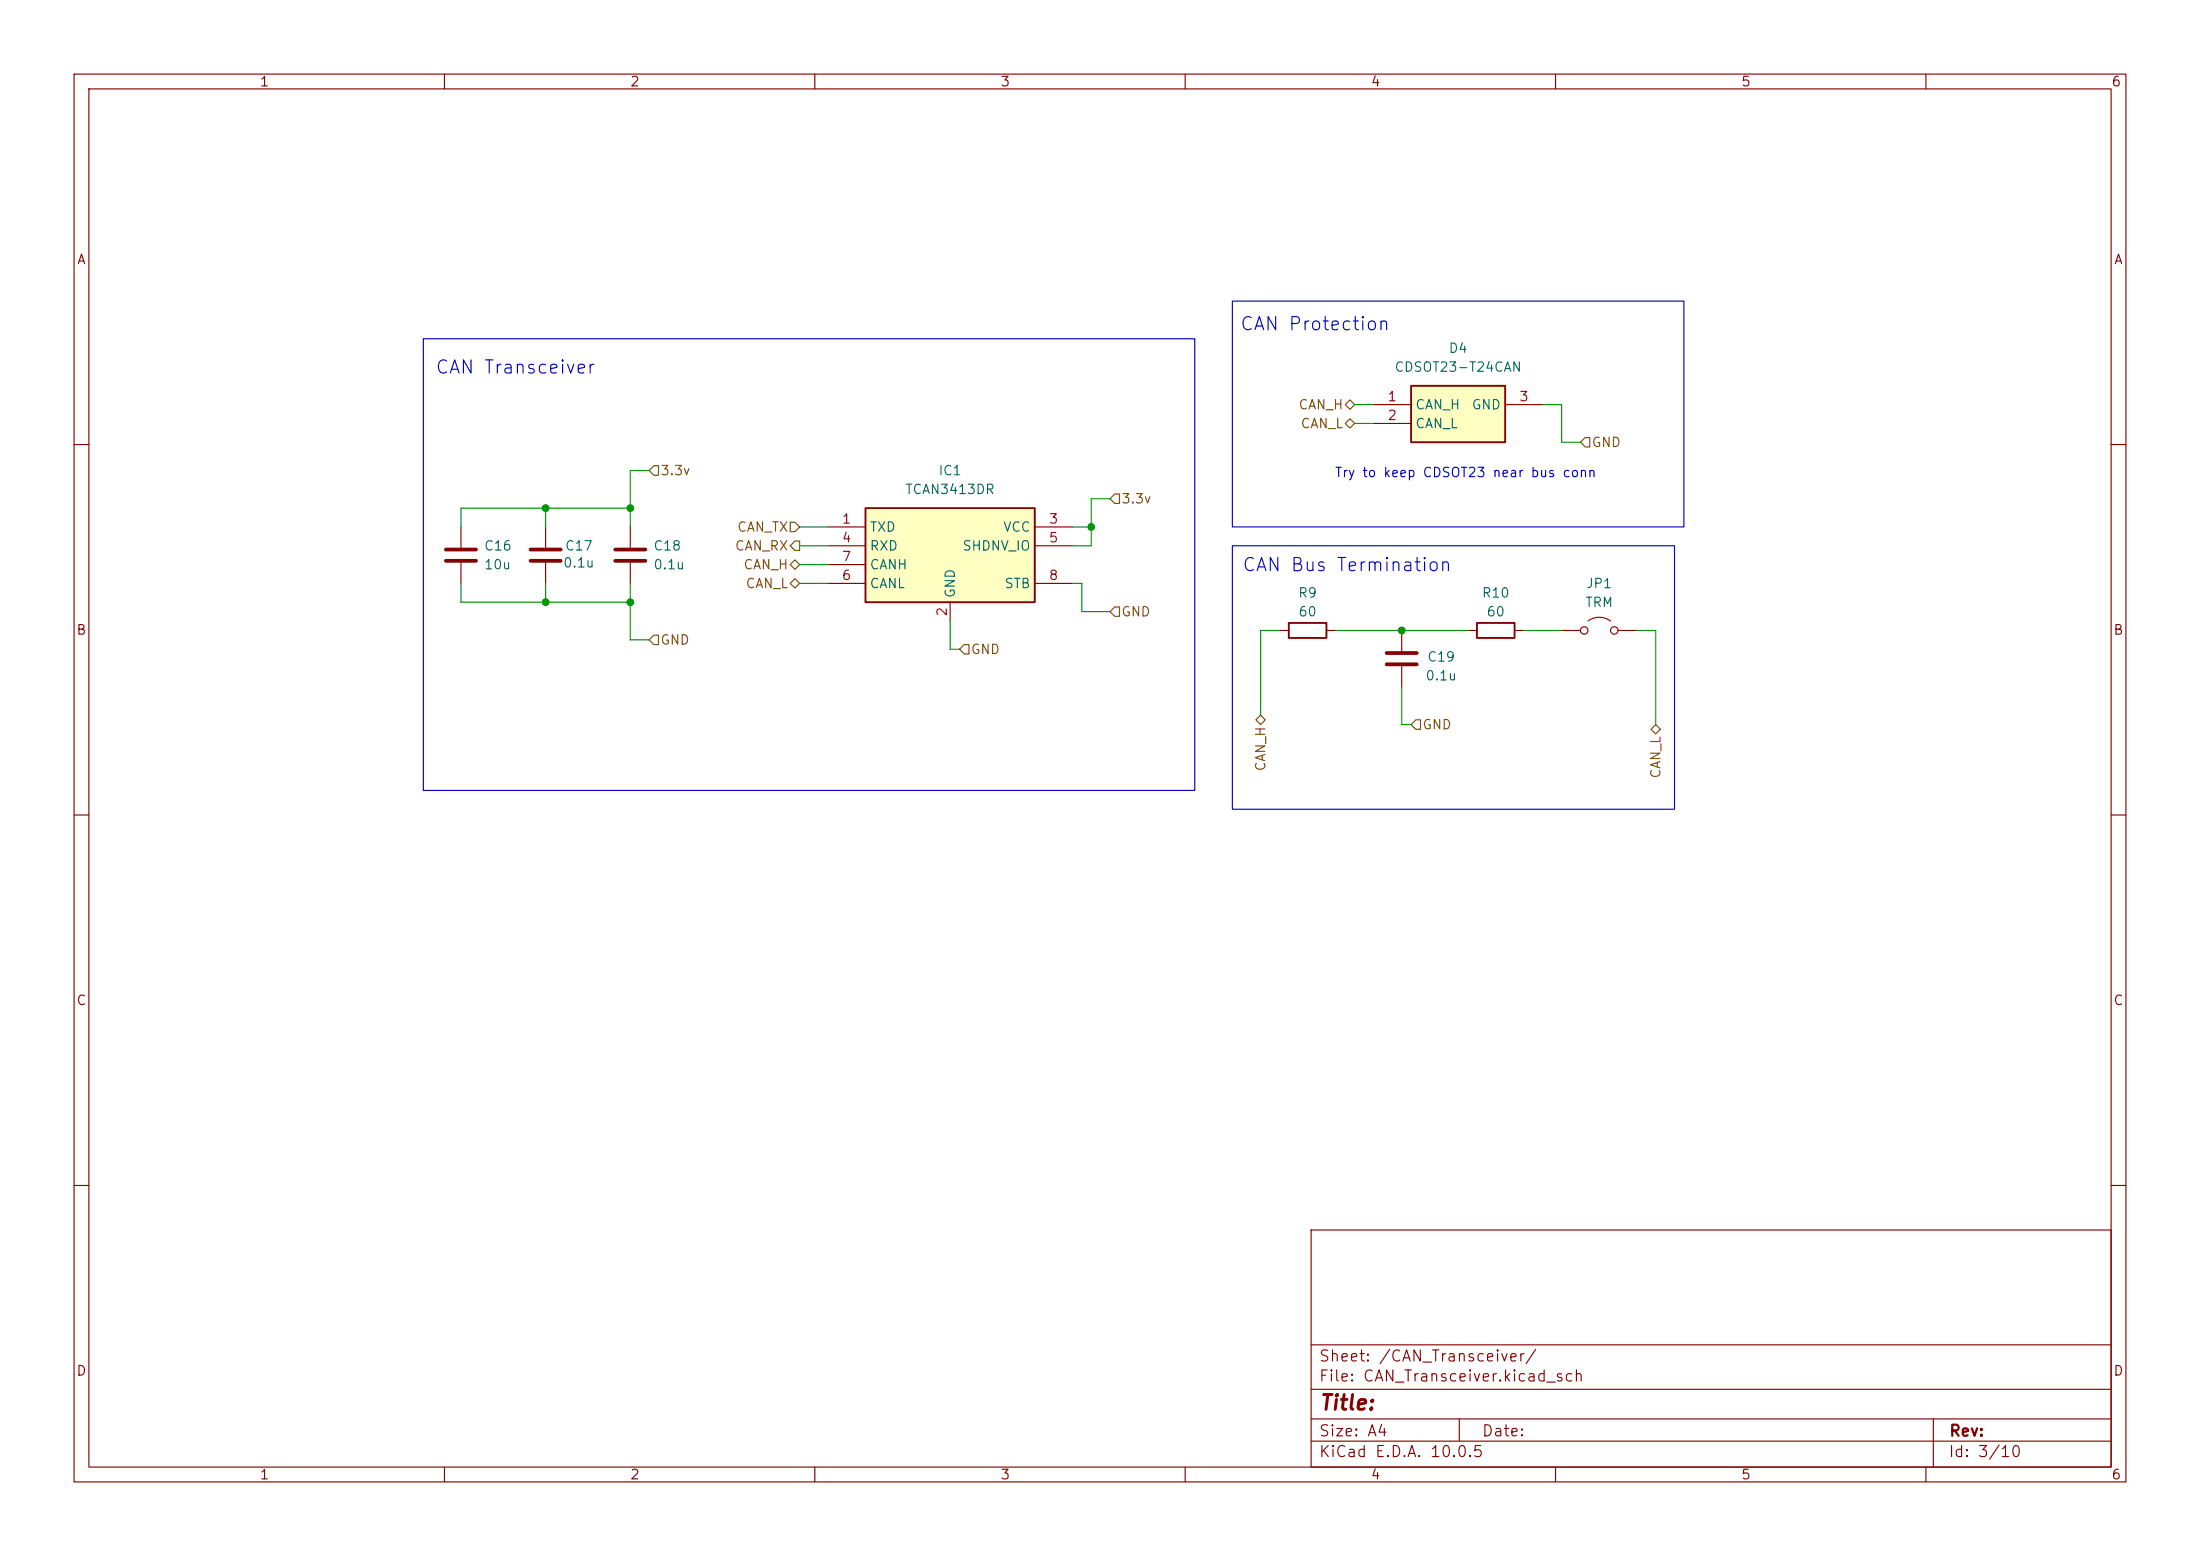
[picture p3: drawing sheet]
<svg xmlns="http://www.w3.org/2000/svg" width="297mm" height="210mm" viewBox="0 0 297 210" stroke-linecap="round" stroke-linejoin="round" font-family="sans-serif">
<g fill="none" stroke="#840000" stroke-width=".15">
<path d="M10 10h277v190h-277zM12 12h273v186h-273zM60 10v2M110 10v2M160 10v2M210 10v2M260 10v2M10 60h2M73.7 71.1v2.8M73.7 75.9v2.8M85.1 71.1v2.8M85.1 75.9v2.8"/>
<path d="M285 60h2M10 110h2M285 110h2M10 160h2M177 166h108v32h-108zM285 160h2M60 198v2M110 198v2M160 198v2M177 194.5h108M177 191.5h108M177 187.5h108"/>
<path d="M177 181.5h108M197 191.5v3M210 198v2M260 198v2M261 191.5v6.5"/>
</g>
<path d="M71.6 74.2h4.1M71.6 75.7h4.1M83.1 74.2h4M83.1 75.7h4" fill="none" stroke="#840000" stroke-width=".51"/>
<path d="M116.8 68.6h22.9v12.7h-22.9z" fill="#ffffc2"/>
<path d="M116.8 68.6h22.9v12.7h-22.9zM174 84.1h5.1v2h-5.1zM199.4 84.1h5.1v2h-5.1z" fill="none" stroke="#840000" stroke-width=".25"/>
<g fill="none" stroke="#840000" stroke-width=".15">
<path d="M111.8 71.1h5M111.8 73.7h5M111.8 78.7h5M111.8 76.2h5M139.7 71.1h5.1M139.7 73.7h5.1M139.7 78.7h5.1M128.3 81.3v2.5M172.7 85.1h1.3M179.1 85.1h1.2M189.2 85.1v2.8M189.2 89.9v2.8"/>
<path d="M198.1 85.1h1.3M204.5 85.1h1.2"/>
</g>
<path d="M187.2 89.7h4.1M187.2 88.1h4.1" fill="none" stroke="#840000" stroke-width=".51"/>
<path d="M190.5 52.1h12.7v7.6h-12.7z" fill="#ffffc2"/>
<path d="M190.5 52.1h12.7v7.6h-12.7z" fill="none" stroke="#840000" stroke-width=".25"/>
<g fill="none" stroke="#840000" stroke-width=".15">
<path d="M185.4 54.6h5.1M185.4 57.2h5.1M203.2 54.6h5.1M62.2 71.1v2.8M62.2 75.9v2.8M210.8 85.1h2.6M214.4 83.8a2.54 2.54 0 0 1 3 0M218.4 85.1h2.6"/>
<circle cx="213.9" cy="85.1" r=".51"/>
<circle cx="217.9" cy="85.1" r=".51"/>
</g>
<path d="M60.2 74.2h4.1M60.2 75.7h4.1" fill="none" stroke="#840000" stroke-width=".51"/>
<g fill="none" stroke="#725600" stroke-width=".15">
<path d="M181.6 57.2l.6-.7 .7 .7-.7 .6zM182.2 54l.7 .6-.7 .6-.6-.6zM214 59.1h.6v1.2h-.6l-.6-.6zM88.3 62.9h.6v1.2h-.6l-.7-.6zM106.7 76.2l.6-.6 .6 .6-.6 .6zM106.7 78.7l.6-.6 .6 .6-.6 .7zM106.7 70.5h.6l.6 .6-.6 .7h-.6zM107.3 73h.6v1.3h-.6l-.6-.6zM150.5 66.7h.6v1.2h-.6l-.6-.6zM88.3 85.7h.6v1.3h-.6l-.7-.6zM130.2 87h.6v1.3h-.6l-.7-.7zM150.5 81.9h.6v1.3h-.6l-.6-.6z"/>
<path d="M169.5 97.2l.7-.7 .6 .7-.6 .6zM191.1 97.2h.7v1.2h-.7l-.6-.6zM222.9 98.4l.6-.6 .7 .6-.7 .7z"/>
</g>
<g fill="none" stroke="#009600" stroke-width=".15">
<path d="M182.9 54.6h2.5M182.9 57.2h2.5M208.3 54.6h2.5v5.1h2.6M62.2 78.7v2.6h22.9M73.7 68.6v2.5M73.7 78.7v2.6M85.1 68.6h-22.9v2.5M85.1 78.7v7.7h2.5M87.6 63.5h-2.5v7.6M107.9 73.7h3.9M107.9 78.7h3.9M107.9 71.1h3.9"/>
<path d="M107.9 76.2h3.9M144.8 78.7h1.2v3.9h3.9M144.8 71.1h2.5M149.9 67.3h-2.6v6.4h-2.5M128.3 83.8v3.8h1.2M172.7 85.1h-2.5v11.4M180.3 85.1h17.8M189.2 92.7v5.1h1.3M205.7 85.1h5.1M221 85.1h2.5v12.7"/>
</g>
<path d="M57.1 45.7h104.2v61h-104.2zM166.4 40.6h60.9v30.5h-60.9zM166.4 73.7h59.7v35.5h-59.7z" fill="none" stroke="#0000c2" stroke-width=".15"/>
<g fill="#009600" stroke="#009600" stroke-width=".14">
<circle cx="73.7" cy="68.6" r=".46"/>
<circle cx="85.1" cy="81.3" r=".46"/>
<circle cx="73.7" cy="81.3" r=".46"/>
<circle cx="147.3" cy="71.1" r=".46"/>
<circle cx="189.2" cy="85.1" r=".46"/>
<circle cx="85.1" cy="68.6" r=".46"/>
</g>
<text font-size="2" fill="#840000" x="178" y="190.8">Title:</text>
<g font-size="1.8" fill="#0000c2">
<text x="167.3" y="45">CAN Protection</text>
<text x="58.7" y="50.9">CAN Transceiver</text>
<text x="167.6" y="77.6">CAN Bus Termination</text>
</g>
<g font-size="1.5" fill="#840000">
<text x="178" y="184.1">Sheet: /CAN_Transceiver/</text>
<text x="178" y="186.8">File: CAN_Transceiver.kicad_sch</text>
<text x="178" y="197">KiCad E.D.A. 10.0.5</text>
<text x="178" y="194.2">Size: A4</text>
<text x="200" y="194.2">Date:</text>
<text x="263" y="197">Id: 3/10</text>
<text x="263" y="194.2">Rev:</text>
</g>
<g font-size="1.3" fill="#840000">
<text x="35" y="12">1</text>
<text x="85" y="12">2</text>
<text x="135" y="12">3</text>
<text x="185" y="12">4</text>
<text x="235" y="12">5</text>
<text x="285" y="12">6</text>
<text x="10.3" y="36">A</text>
<text x="285.3" y="36">A</text>
<text x="10.2" y="86">B</text>
<text x="285.2" y="86">B</text>
<text x="10.2" y="136">C</text>
<text x="285.2" y="136">C</text>
<text x="10.2" y="186">D</text>
<text x="285.2" y="186">D</text>
<text x="35" y="200">1</text>
<text x="85" y="200">2</text>
<text x="135" y="200">3</text>
<text x="185" y="200">4</text>
<text x="235" y="200">5</text>
<text x="285" y="200">6</text>
</g>
<g font-size="1.3" fill="#006464">
<text x="195.5" y="48">D4</text>
<text x="188.2" y="50.5">CDSOT23-T24CAN</text>
<text x="191" y="55.6">CAN_H</text>
<text x="191" y="58.1">CAN_L</text>
<text x="198.6" y="55.6">GND</text>
<text x="126.6" y="64.5">IC1</text>
<text x="122.1" y="67">TCAN3413DR</text>
<text x="65.3" y="74.6">C16</text>
<text x="65.3" y="77.2">10u</text>
<text x="75.9" y="76.9">0.1u</text>
<text x="76.2" y="74.6">C17</text>
<text x="88.1" y="74.6">C18</text>
<text x="88.1" y="77.2">0.1u</text>
<text x="117.3" y="72.1">TXD</text>
<text x="117.3" y="74.6">RXD</text>
<text x="117.3" y="77.2">CANH</text>
<text x="129.8" y="74.6">SHDNV_IO</text>
<text x="135.3" y="72.1">VCC</text>
<text x="117.3" y="79.7">CANL</text>
<text x="129.2" y="80.8" transform="rotate(-90 129.2 80.8)">GND</text>
<text x="135.5" y="79.7">STB</text>
<text x="175.2" y="81">R9</text>
<text x="175.2" y="83.5">60</text>
<text x="200" y="81">R10</text>
<text x="200.6" y="83.5">60</text>
<text x="213.9" y="82.2">TRM</text>
<text x="214" y="79.7">JP1</text>
<text x="192.6" y="89.6">C19</text>
<text x="192.4" y="92.1">0.1u</text>
</g>
<g font-size="1.3" fill="#725600">
<text x="175.2" y="55.6">CAN_H</text>
<text x="175.5" y="58.1">CAN_L</text>
<text x="89.1" y="64.5">3.3v</text>
<text x="214.8" y="60.7">GND</text>
<text x="151.3" y="68.3">3.3v</text>
<text x="99.1" y="74.6">CAN_RX</text>
<text x="99.4" y="72.1">CAN_TX</text>
<text x="100.3" y="77.2">CAN_H</text>
<text x="100.6" y="79.7">CAN_L</text>
<text x="151.3" y="83.5">GND</text>
<text x="89.1" y="87.3">GND</text>
<text x="131" y="88.6">GND</text>
<text x="191.9" y="98.8">GND</text>
<text x="171.1" y="104.2" transform="rotate(-90 171.1 104.2)">CAN_H</text>
<text x="224.5" y="105.2" transform="rotate(-90 224.5 105.2)">CAN_L</text>
</g>
<g font-size="1.3" fill="#a90000">
<text x="187.2" y="54.5">1</text>
<text x="187.2" y="57">2</text>
<text x="205" y="54.5">3</text>
<text x="113.6" y="71">1</text>
<text x="141.5" y="71">3</text>
<text x="113.6" y="73.5">4</text>
<text x="113.6" y="76.1">7</text>
<text x="141.5" y="73.5">5</text>
<text x="113.6" y="78.6">6</text>
<text x="128.1" y="83.3" transform="rotate(-90 128.1 83.3)">2</text>
<text x="141.5" y="78.6">8</text>
</g>
<text font-size="1.3" fill="#0000c2" x="180.1" y="64.7">Try to keep CDSOT23 near bus conn</text>
</svg>
